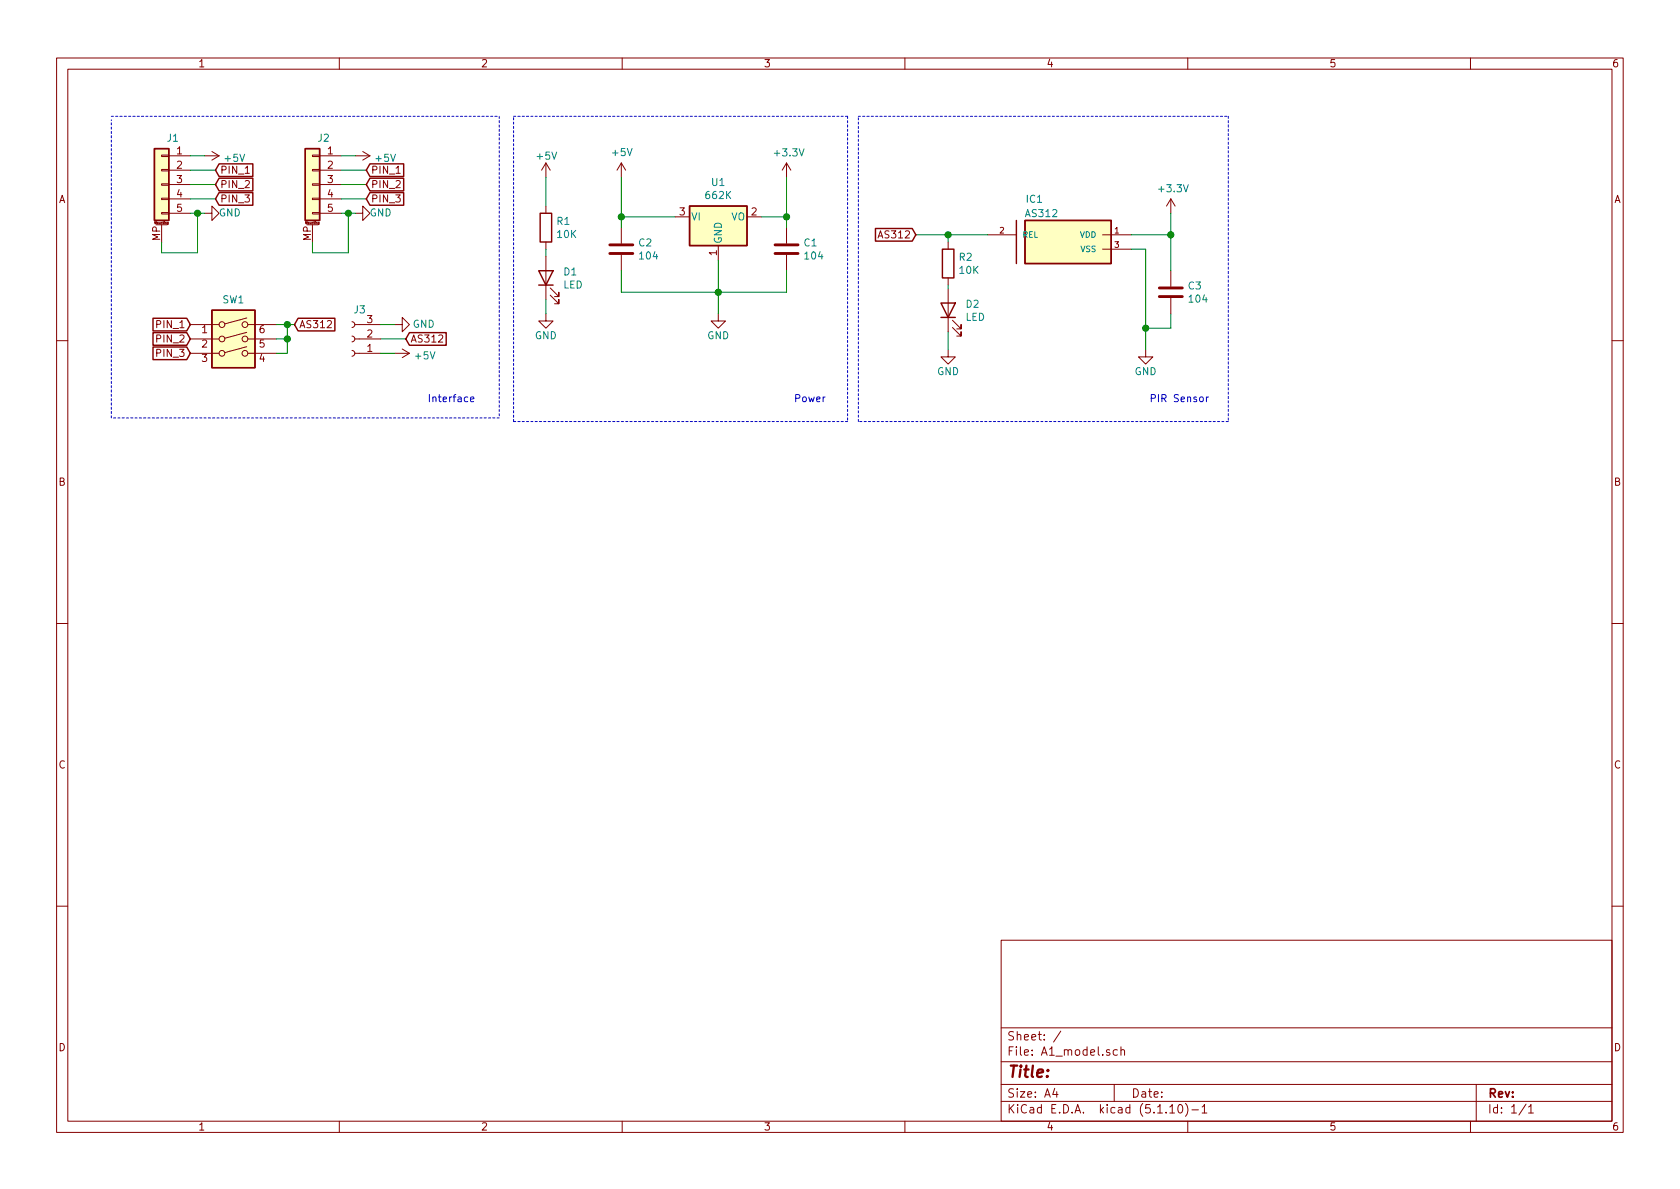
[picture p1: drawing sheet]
<svg xmlns="http://www.w3.org/2000/svg" width="297mm" height="210mm" viewBox="0 0 297 210" stroke-linecap="round" stroke-linejoin="round" font-family="sans-serif">
<g fill="none" stroke="#840000" stroke-width=".18">
<path d="M10 10.3h277v189.9h-277zM12 12.2h273v186.1h-273zM60 10.3v1.9M110 10.3v1.9M160 10.3v1.9M210 10.3v1.9M260 10.3v1.9M27.6 39.7h2M28.6 37.6h1.2v.2h-1.2zM28.6 35h1.2v.3h-1.2zM28.6 32.5h1.2v.3h-1.2zM28.6 30h1.2v.2h-1.2z"/>
<path d="M28.6 27.4h1.2v.3h-1.2zM28.6 39.7v3.1M29.7 39.3v.4h-.1M29.7 39.3l-.1 .1v.2h.1M29.8 27.6h3.9M29.8 30.1h3.9M29.8 32.6h3.9M29.8 35.2h3.9M29.8 37.7h3.9M36.2 37.7h1.3v-1.3l1.2 1.3-1.2 1.3v-1.3M36.2 27.6h2.5M37.5 26.8l1.2 .8"/>
<path d="M38.7 27.6l-1.2 .7M43.4 30.7h.7M54.2 39.7h2.1M55.2 37.6h1.3v.2h-1.3zM55.2 35h1.3v.3h-1.3zM55.2 32.5h1.3v.3h-1.3zM55.2 30h1.3v.2h-1.3zM55.2 27.4h1.3v.3h-1.3zM55.2 39.7v3.1M56.4 39.3v.4h-.1M56.4 39.3l-.2 .1 .1 .1 .1 .1M56.5 27.6h3.8"/>
<path d="M56.5 30.1h3.8M56.5 32.6h3.8M56.5 35.2h3.8M56.5 37.7h3.8M62.9 37.7h1.2v-1.3l1.3 1.3-1.3 1.3v-1.3M62.9 27.6h2.5M64.1 26.8l1.3 .8M65.4 27.6l-1.3 .7M70 30.7h.8M96.5 28.8l-.7 1.3M96.5 28.8v2.6M96.5 36.4v1.3"/>
<path d="M96.5 28.8l.8 1.3M109.9 28.8l-.8 1.3M109.9 28.8v2.6M109.9 28.8l.7 1.3M119.4 38.3h2.5M132.1 38.3h2.5M139.1 28.8v2.6M139.1 28.8l-.8 1.3M139.1 28.8l.7 1.3M207 35.2v2.5M207 35.2l-.8 1.2M207 35.2l.8 1.2"/>
<path d="M33.7 57.4h5M33.7 59.9h5M43.6 58.8l-3.8 1M43.6 56.2l-3.8 1.1M43.8 57.4h5.1M43.8 59.9h5.1M62.2 56.9l.4 .1 .1 .3-.1 .4-.4 .2M62.2 59.4l.4 .2 .1 .2-.1 .5-.4 .1M62.7 57.4h4.6M62.7 59.9h4.6M69.8 57.4h1.3v-1.3l1.3 1.3-1.3 1.3v-1.3M96.5 55.5v1.3h1.3l-1.3 1.2-1.3-1.2h1.3"/>
<path d="M96.5 42.8v1.3M96.5 45.3v7.7M97.3 52.2l1.5 1.5v-.7v.7h-.8M97.3 50.9l1.5 1.5v-.7v.7h-.8M109.9 40.3v2.7M109.9 45.1v2.8M127 55.5v1.3h1.3l-1.3 1.2-1.3-1.2h1.3M127 43.4v2.6M139.1 40.3v2.7M139.1 45.1v2.8M167.6 42.8v1.3M167.6 49.1v1.3"/>
<path d="M167.6 51v7.7M168.4 57.9l1.5 1.5v-.7v.7h-.7M168.4 56.6l1.5 1.6v-.8v.8h-.7M174.6 41.5h5.1M194.9 41.5h5.1M194.9 44.1h5.1M207 47.9v2.8M207 52.7v2.8M10 60.2h2M33.7 62.5h5M43.6 61.3l-3.8 1.1M43.8 62.5h5.1"/>
<path d="M62.2 62l.4 .1 .1 .3-.1 .4-.4 .2M62.7 62.5h4.6M69.8 62.5h2.6M71.1 61.7l1.3 .8M72.4 62.5l-1.3 .7M167.6 61.8v1.3h1.3l-1.3 1.3-1.2-1.3h1.2M202.6 61.8v1.3h1.2l-1.2 1.3-1.3-1.3h1.3M285 60.2h2M10 110.3h2M285 110.3h2M10 160.2h2M177 166.3h108v32h-108z"/>
<path d="M285 160.2h2M60 198.3v1.9M110 198.3v1.9M160 198.3v1.9M177 194.8h108M177 191.8h108M177 187.8h108M177 181.8h108M186.5 192.5l-.4 1h1M186.8 193v1M187.6 182.3l-1.3 2M197 191.8v3"/>
<path d="M197.6 185.7l-.5-.1-.3 .3 .1 .6 .2 .1 .5-.1M198.2 185.7l.2-.1 .4 .1v.9M198.2 185.1v1.5M206.8 195.8l.5-.5v1.5M206.8 196.8h.9M208.5 195.4l.1-.1a.8 .8 0 0 1 .5 .8 .8 .8 0 0 1-.5 .7 1 1 0 0 1-.1-1.4zM209.6 195.1a1.71 1.71 0 0 1 0 2.3M210 198.3v1.9M210.7 196.3h1.2M212.5 195.8l.5-.5v1.5M212.5 196.8h.9M260 198.3v1.9"/>
<path d="M261 191.8v6.5M269.8 195.2l-1.2 2M270.3 195.8l.4-.5v1.5M270.3 196.8h.8"/>
<circle cx="39.2" cy="57.4" r=".51"/>
<circle cx="39.2" cy="59.9" r=".51"/>
<circle cx="43.3" cy="57.4" r=".51"/>
<circle cx="43.3" cy="59.9" r=".51"/>
<circle cx="39.2" cy="62.5" r=".51"/>
<circle cx="43.3" cy="62.5" r=".51"/>
</g>
<g fill="none" stroke="#840000" stroke-width=".25">
<path d="M27.3 26.3h2.5v12.7h-2.5zM38.7 31.5h6v2.3h-6l-.6-1.2zM38.7 34.1h6v2.2h-6l-.6-1.1zM38.7 29h6v2.2h-6l-.6-1.1zM54 26.3h2.5v12.7h-2.5zM65.4 34.1h6v2.2h-6l-.6-1.1zM65.4 31.5h6v2.3h-6l-.6-1.2zM65.4 29h6v2.2h-6l-.6-1.1zM95.5 37.7h2v5.1h-2zM121.9 36.4h10.2v7h-10.2zM179.7 39v7.6M181.2 39h15.3v7.6h-15.3z"/>
<path d="M27.1 56.3h5.9l.7 1.1-.7 1.1h-5.9zM27.1 58.8h5.9l.7 1.1-.7 1.2h-5.9zM37.5 54.9h7.6v10.1h-7.6zM52.7 56.3h6.5v2.2h-6.5l-.6-1.1zM72.4 58.8h6.5v2.3h-6.5l-.6-1.2zM95.2 47.9h2.6l-1.3 2.5zM95.2 50.4h2.6M154.8 40.4h6.5l.6 1.1-.6 1.1h-6.5zM166.4 53.6h2.5l-1.3 2.5zM166.4 56.1h2.5M166.6 44.1h2.1v5h-2.1zM27.1 61.4h5.9l.7 1.1-.7 1.1h-5.9z"/>
</g>
<g fill="#ffffc2" stroke="#ffffc2" stroke-width=".18">
<path d="M37.5 54.9h7.6v10.1h-7.6z"/>
<path d="M54 26.3h2.5v12.7h-2.5z"/>
<path d="M121.9 36.4h10.2v7h-10.2z"/>
<path d="M181.2 39h15.3v7.6h-15.3z"/>
<path d="M27.3 26.3h2.5v12.7h-2.5z"/>
</g>
<path d="M107.8 44.8h4.1M107.8 43.3h4.1M137 44.8h4.1M137 43.3h4.1M205 52.4h4M205 50.9h4" fill="none" stroke="#840000" stroke-width=".51"/>
<path d="M19.7 20.6h68.6M88.3 20.6v53.3M90.8 20.6h59.1M149.9 20.6v53.9M151.8 20.6h65.4M217.2 20.6v53.9M19.7 73.9v-52.7M88.3 73.9h-68.6M90.8 74.5v-53.9M149.9 74.5h-59.1M151.8 74.5v-53.9M217.2 74.5h-65.4" fill="none" stroke="#0000c2" stroke-width=".18" stroke-dasharray=".4 .4"/>
<g fill="none" stroke="#008400" stroke-width=".18">
<path d="M33.7 30.1h4.4M33.7 37.7h2.5M33.7 35.2h4.4M33.7 32.6h4.4M33.7 27.6h2.5M34.9 37.7v7h-6.3v-1.9M60.3 30.1h4.5M60.3 37.7h2.6M60.3 35.2h4.5M60.3 32.6h4.5M60.3 27.6h2.6M61.6 37.7v7h-6.4v-1.9"/>
<path d="M96.5 31.4v5M109.9 31.4v8.9M109.9 38.3h9.5M134.6 38.3h4.5M139.1 31.4v8.9M207 37.7v10.2M48.9 59.9h1.9M48.9 57.4h3.2M50.8 57.4v5.1h-1.9M67.3 59.9h4.5M67.3 57.4h2.5M96.5 44.1v1.2"/>
<path d="M96.5 53v2.5M109.9 47.9v3.8h29.2v-3.8M127 46v9.5M161.9 41.5h12.7M167.6 41.5v1.3M167.6 50.4v.6M167.6 58.7v3.1M200 41.5h7M200 44.1h2.6v17.7M207 55.5v2.5h-4.4M67.3 62.5h2.5"/>
</g>
<path d="M83.2 70.6l.6-.1-.1-.2-.3-.1-.2 .2 .1 .6h.4M213.3 70.2v.8M213.7 70.2l-.4 .2" fill="none" stroke="#0000c2" stroke-width=".18"/>
<g fill="#008400" stroke="#008400" stroke-width=".25">
<circle cx="34.9" cy="37.7" r=".51"/>
<circle cx="109.9" cy="38.3" r=".51"/>
<circle cx="207" cy="41.5" r=".51"/>
<circle cx="202.6" cy="58" r=".51"/>
<circle cx="61.6" cy="37.7" r=".51"/>
<circle cx="167.6" cy="41.5" r=".51"/>
<circle cx="139.1" cy="38.3" r=".51"/>
<circle cx="127" cy="51.7" r=".51"/>
<circle cx="50.8" cy="59.9" r=".51"/>
<circle cx="50.8" cy="57.4" r=".51"/>
</g>
<text font-size="2.8" fill="#840000" x="178" y="190.5">Title:</text>
<g font-size="2.1" fill="#840000">
<text x="178" y="184">Sheet: /</text>
<text x="178" y="186.7">File: A1_model.sch</text>
<text x="178" y="196.9">KiCad E.D.A. kicad (5.1.10)-1</text>
<text x="178" y="194.1">Size: A4</text>
<text x="200" y="194.1">Date:</text>
<text x="263" y="194.1">Rev:</text>
<text x="263" y="196.9">Id: 1/1</text>
</g>
<g font-size="1.8" fill="#840000">
<text x="35" y="11.9">1</text>
<text x="85" y="11.9">2</text>
<text x="135" y="11.9">3</text>
<text x="185" y="11.9">4</text>
<text x="235" y="11.9">5</text>
<text x="285" y="11.9">6</text>
<text x="31.3" y="27.3">1</text>
<text x="31.3" y="29.8">2</text>
<text x="57.9" y="27.3">1</text>
<text x="57.9" y="29.8">2</text>
<text x="10.4" y="35.9">A</text>
<text x="31.3" y="32.4">3</text>
<text x="31.3" y="34.9">4</text>
<text x="38.9" y="33.3">PIN_2</text>
<text x="38.9" y="35.8">PIN_3</text>
<text x="38.9" y="30.7">PIN_1</text>
<text x="57.9" y="32.4">3</text>
<text x="57.9" y="34.9">4</text>
<text x="65.6" y="35.8">PIN_3</text>
<text x="65.6" y="33.3">PIN_2</text>
<text x="65.6" y="30.7">PIN_1</text>
<text x="285.4" y="35.9">A</text>
<text x="31.3" y="37.5">5</text>
<text x="57.9" y="37.5">5</text>
<text x="120.2" y="38.1">3</text>
<text x="132.9" y="38.1">2</text>
<text x="28.3" y="42.6" transform="rotate(-90 28.3 42.6)">MP</text>
<text x="55" y="42.6" transform="rotate(-90 55 42.6)">MP</text>
<text x="126.7" y="45.2" transform="rotate(-90 126.7 45.2)">1</text>
<text x="155.7" y="42.2">AS312</text>
<text x="27.9" y="58">PIN_1</text>
<text x="35.7" y="58.9">1</text>
<text x="45.9" y="58.9">6</text>
<text x="52.9" y="58">AS312</text>
<text x="64.9" y="59.7">2</text>
<text x="64.9" y="57.1">3</text>
<text x="27.9" y="63.1">PIN_3</text>
<text x="27.9" y="60.6">PIN_2</text>
<text x="35.7" y="61.5">2</text>
<text x="35.7" y="64">3</text>
<text x="45.9" y="64">4</text>
<text x="45.9" y="61.5">5</text>
<text x="64.9" y="62.2">1</text>
<text x="72.5" y="60.6">AS312</text>
<text x="10.4" y="85.9">B</text>
<text x="285.4" y="85.9">B</text>
<text x="10.4" y="135.9">C</text>
<text x="285.4" y="135.9">C</text>
<text x="10.4" y="185.9">D</text>
<text x="285.4" y="185.9">D</text>
<text x="35" y="199.9">1</text>
<text x="85" y="199.9">2</text>
<text x="135" y="199.9">3</text>
<text x="185" y="199.9">4</text>
<text x="235" y="199.9">5</text>
<text x="285" y="199.9">6</text>
</g>
<g font-size="1.8" fill="#008484">
<text x="29.6" y="25.1">J1</text>
<text x="39.9" y="28.6">+5V</text>
<text x="56.3" y="25.1">J2</text>
<text x="66.5" y="28.6">+5V</text>
<text x="95" y="28.2">+5V</text>
<text x="108.4" y="27.6">+5V</text>
<text x="137.1" y="27.7">+3.3V</text>
<text x="124.9" y="35.2">662K</text>
<text x="125.9" y="32.9">U1</text>
<text x="181.5" y="35.9">IC1</text>
<text x="205.1" y="34">+3.3V</text>
<text x="38.7" y="38.3">GND</text>
<text x="65.4" y="38.3">GND</text>
<text x="98.5" y="39.8">R1</text>
<text x="122.2" y="39">VI</text>
<text x="129.3" y="39">VO</text>
<text x="181.5" y="38.4">AS312</text>
<text x="98.6" y="42.1">10K</text>
<text x="113" y="43.6">C2</text>
<text x="113.2" y="45.9">104</text>
<text x="127.6" y="43.2" transform="rotate(-90 127.6 43.2)">GND</text>
<text x="142.2" y="43.6">C1</text>
<text x="142.4" y="45.9">104</text>
<text x="169.6" y="46.1">R2</text>
<text x="39.4" y="53.6">SW1</text>
<text x="99.6" y="51">LED</text>
<text x="99.7" y="48.7">D1</text>
<text x="169.7" y="48.4">10K</text>
<text x="210.1" y="51.2">C3</text>
<text x="210.3" y="53.5">104</text>
<text x="62.6" y="55.4">J3</text>
<text x="73" y="58">GND</text>
<text x="94.6" y="60">GND</text>
<text x="125" y="60">GND</text>
<text x="170.7" y="56.7">LED</text>
<text x="170.8" y="54.4">D2</text>
<text x="73.5" y="63.5">+5V</text>
<text x="165.7" y="66.3">GND</text>
<text x="200.6" y="66.3">GND</text>
</g>
<g font-size="1.8" fill="#0000c2">
<text x="75.6" y="71.1">Interface</text>
<text x="140.3" y="71.1">Power</text>
<text x="203.2" y="71.1">PIR Sensor</text>
</g>
<g font-size="1.4" fill="#840000">
<text x="176.8" y="41.3">2</text>
<text x="197.1" y="41.3">1</text>
<text x="197.1" y="43.8">3</text>
</g>
<g font-size="1.4" fill="#008484">
<text x="180.7" y="42">REL</text>
<text x="190.9" y="42">VDD</text>
<text x="191.1" y="44.6">VSS</text>
</g>
<g font-size=".5" fill="#840000">
<text x="27.4" y="39.6">Mounting</text>
<text x="54.1" y="39.6">Mounting</text>
</g>
</svg>
